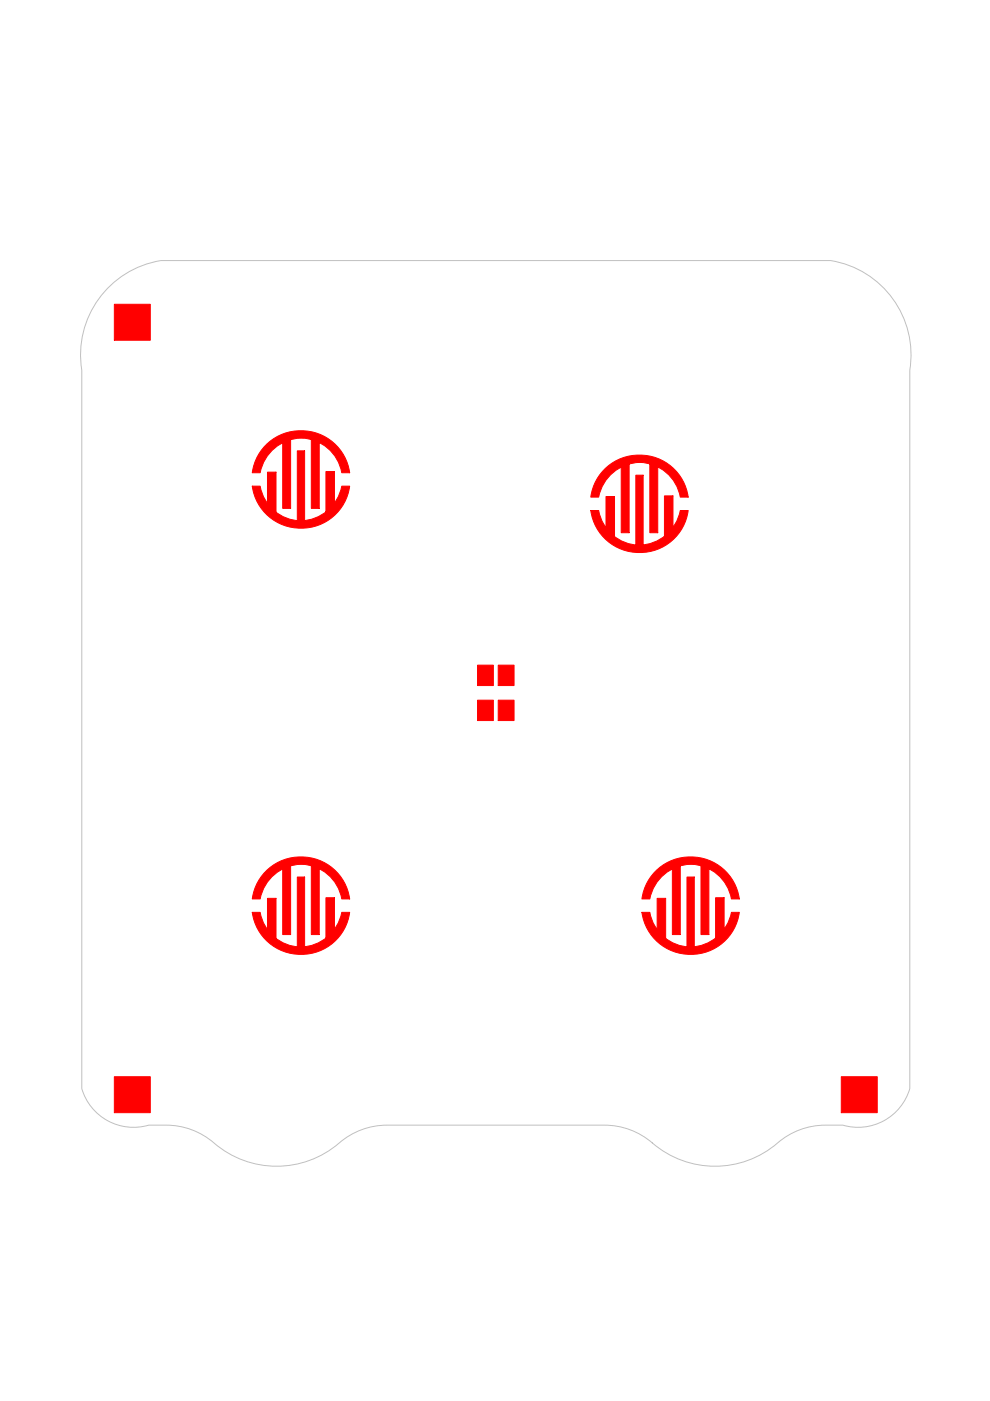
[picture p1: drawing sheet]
<svg xmlns="http://www.w3.org/2000/svg" width="210mm" height="297mm" viewBox="0 0 210 297" stroke-linecap="round" stroke-linejoin="round" font-family="sans-serif">
<path d="M23.2 60.8a20.2 20.2 0 0 1 10.9-5.6h142a20.3 20.3 0 0 1 16.8 23.3v152.3a11.4 11.4 0 0 1-14.2 7.8 24.8 24.8 0 0 0-7.7 .5 17.8 17.8 0 0 0-7.5 4.3 20.5 20.5 0 0 1-26-1.7 15.5 15.5 0 0 0-9.3-3.1h-46.1a15.5 15.5 0 0 0-10.2 3.7 20.4 20.4 0 0 1-27.3-.6 15.5 15.5 0 0 0-9.4-3.1h-3.7a11.4 11.4 0 0 1-14.2-7.8v-152.3a20.2 20.2 0 0 1 5.9-17.7z" fill="none" stroke="#c0c0c0" stroke-width=".21"/>
<g fill="#f00" stroke="#f00" stroke-width=".21">
<path d="M24.2 64.5h7.7v7.6h-7.7z"/>
<path d="M24.2 228.3h7.7v7.6h-7.7z"/>
<path d="M178.4 228.3h7.6v7.6h-7.6z"/>
<path d="M105.6 148.4h3.4v4.4h-3.4z"/>
<path d="M105.6 141h3.4v4.4h-3.4z"/>
<path d="M101.2 141h3.4v4.4h-3.4z"/>
<path d="M101.2 148.4h3.4v4.4h-3.4z"/>
</g>
<g font-size="20.7" fill="#f00">
<text x="71.2" y="107.8" transform="rotate(-90 71.2 107.8)">S2x1</text>
<text x="143" y="112.9" transform="rotate(-90 143 112.9)">S1x1</text>
<text x="71.2" y="198.1" transform="rotate(-90 71.2 198.1)">S3x1</text>
<text x="153.8" y="198.1" transform="rotate(-90 153.8 198.1)">S4x1</text>
</g>
</svg>
